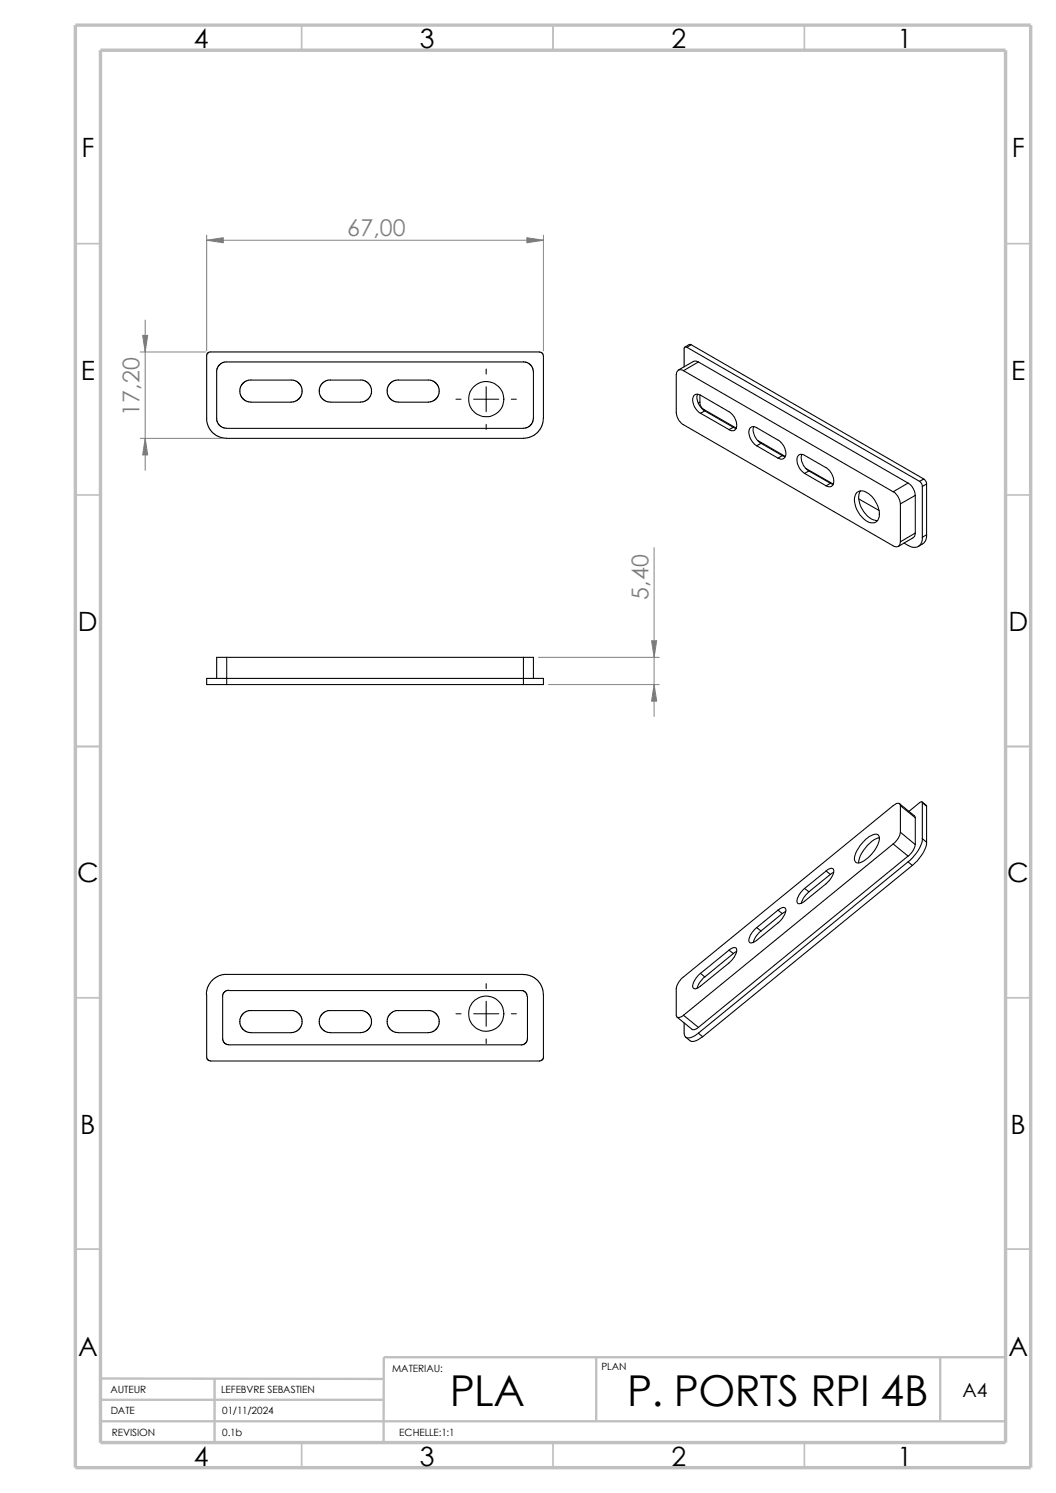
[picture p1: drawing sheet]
<svg xmlns="http://www.w3.org/2000/svg" width="210mm" height="297mm" viewBox="0 0 210 297" stroke-linecap="round" stroke-linejoin="round" font-family="sans-serif">
<g fill="none" stroke="#c0c0c0" stroke-width=".34">
<path d="M60 5v5M110 5v5M160 5v5M15 48.5h5M200 48.5h5M15 98.5h5M200 98.5h5M15 148.5h5M200 148.5h5M15 198.5h5M200 198.5h5M15 248.5h5"/>
<path d="M200 248.5h5M60 287v5M110 287v5M160 287v5"/>
</g>
<path d="M20 231.7v55.3M20 278.5h56.3M20 274.2l56.3 .1M42.7 274.3v12.7M118.6 270v12.7M187 270v12.7M200 270h-123.7v16.9M20 282.7h180" fill="none" stroke="#c0c0c0" stroke-width=".47"/>
<path d="M15 5h190v287h-190zM20 10h180v277h-180z" fill="none" stroke="#c0c0c0" stroke-width=".68" stroke-linecap="butt"/>
<g fill="none" stroke="#000" stroke-width=".21">
<path d="M41.1 70.8l.1-.4 .5-.4h65.6l.6 .3 .2 .5-.1 13.2-.5 1.3-1.1 1.1-1.2 .6-1.1 .2-59.8-.1-1.3-.5-1-.8-.6-1-.3-.8v-13.2M49.9 75.6l-1 .2-.5 .4-.5 .6-.2 .5v.9l.3 .8 .6 .6 .8 .4h8.9l1.1-.6 .7-1.2v-.9l-.3-.7-.6-.6-.9-.4h-8.4M65.7 75.6l-1 .2-.5 .4-.5 .6-.2 .5v.9l.2 .5 .5 .7 .5 .4 1 .2h6.4l.9-.4 .7-.9 .2-.9-.2-1-.5-.6-.6-.4-.5-.2h-6.4M79.2 75.6l-1 .2-.5 .4-.5 .6-.2 .5v.9l.2 .5 .5 .7 .5 .4 1 .2h6.4l.8-.4 .8-.9 .2-.9-.2-1-.5-.6-.6-.4-.5-.2h-6.4M104.1 72l.7 .1 .6 .4 .3 .4 .3 .7 .1 9.6-.1 .7-.6 .8-.6 .4-.7 .1h-59.4l-1.1-.6-.5-1v-9.6M104.1 72h-59.4l-.8 .3-.3 .3-.4 .7-.1 .7M135.9 73.7l41.7 24.1M135.9 73.7a.86 .86 0 0 0-1-.1 .86 .86 0 0 0-.4 .9v7.5a3.1 3.1 0 0 0 1.4 2.5l41.7 24.1a.86 .86 0 0 0 1 .1 .86 .86 0 0 0 .5-.9M136.6 69.1a.33 .33 0 0 0-.4-.1 .33 .33 0 0 0-.1 .4v3.6M136.6 69.1l46.3 26.7M137.5 68.6l-.4-.1-.9 .5M137.5 68.6l-.9 .5"/>
<path d="M137.5 68.6l46.2 26.7M138.7 78.4a3.1 3.1 0 0 0 1.5 3.3M138.9 72l-.9-.2-3.1 1.8M138.9 72l41.7 24.1M138.9 72l-3 1.7M139.2 78.6v1.4M139.2 80a1.66 1.66 0 0 0 .8 1.5M139.2 80l-.3 .2M139.3 82.2a2.94 2.94 0 0 1-1.3-3.5l.6-.3 .7 .2 5.7 3.3a2.98 2.98 0 0 1 1.3 3.5l-.5 .3h-.4l-.4-.2M139.3 82.2l5.7 3.3M140 81.5l-.1 .1M140 81.5l6.4 3.7"/>
<path d="M140.2 81.7l-.9 .5M140.2 81.7l5.6 3.3M145.8 85l.6 .2M145.8 85l-.8 .5M149.9 84.9a3.1 3.1 0 0 0 1.4 3.3M150.5 88.7a2.98 2.98 0 0 1-1.4-3.5l.5-.3 .6 .1 4.5 2.5a2.94 2.94 0 0 1 1.4 3.5l-.7 .4-.7-.3M150.5 88.7l4.2 2.4M150.7 87.6l5.5 3.2M151.3 88.2l-.8 .5M151.3 88.2l4.3 2.4M155.6 90.6l.6 .2M155.6 90.6l-.9 .5"/>
<path d="M159.4 90.4a3.2 3.2 0 0 0 1.5 3.3M160 94.2a3 3 0 0 1-1.3-3.5l.5-.3 .6 .1 4.5 2.5a2.98 2.98 0 0 1 1.3 3.5l-.2 .3-.4 .1-.7-.3M160 94.2l4.3 2.4M160.2 93.2l5.5 3.1M160.9 93.7l-.9 .5M160.9 93.7l4.2 2.4M165.1 96.1l.6 .3M165.1 96.1l-.8 .5M170.4 98a1.85 1.85 0 0 1 2.4 .2 4.7 4.7 0 0 1 1.8 5.2 1.72 1.72 0 0 1-2.7-.1 4.8 4.8 0 0 1-1.8-4.9zM170.8 99.3l4 2.3M171.2 97.7a3.9 3.9 0 0 0 .8 4.3 3.1 3.1 0 0 0 2.5 1.5M177.6 97.8a3.2 3.2 0 0 1 1.5 2.4"/>
<path d="M180.6 96.1a3.1 3.1 0 0 1 1.4 2.5M180.6 96.1l-3 1.7M182 98.6l-2.9 1.6M182 98.6v7.4M182.9 95.8l.4 .4 .1 .6M183.4 96.8v10.1M183.7 95.3l-.8 .5M183.7 95.3l.5 .5 .1 .5M184.3 96.3l-.9 .5M184.3 96.3v10.1M179.1 100.2v7.6M182 106l-.1 .7-.3 .3-3 1.7"/>
<path d="M182 106l-2.9 1.8M183.4 106.9a1.71 1.71 0 0 1-.8 1.8 1.71 1.71 0 0 1-2-.2l-.8-.5M184.3 106.4l-.9 .5M184.3 106.4l-.3 1.3a2.52 2.52 0 0 1-1.4 1M45.1 130.8v5.4M45.1 136.2h59M45.1 130.8h59M45.1 136.2h-4v-1.2h67v1.2h-4M45.1 130.8h-2v4.2M104.1 130.8v5.4M104.1 130.8h2v4.2M178.9 159.9l3 2.4 .1 .4"/>
<path d="M183.4 159.5l.9 .9M183.4 159.7v7.1M183.4 159.7l.9 .7M183.4 159.7a.29 .29 0 0 0-.2-.2 .29 .29 0 0 0-.3 .2l-2.1 1.7M160 176.7l.9 .7M160.9 177.4l-.2 .2a4 4 0 0 0-1.4 2.1M164.3 173.3l-4.3 3.4M164.3 173.3l.8 .6M164.3 173.3a.94 .94 0 0 1 1.5-.3 3.6 3.6 0 0 1-1.5 2.8l-4.3 3.5a1.13 1.13 0 0 1-1.4 .3 3.1 3.1 0 0 1 1.4-2.9M165.1 173.9l-4.2 3.5M165.8 173.5l-.7 .4M172.2 167a2.48 2.48 0 0 1 2.4-.9 1.91 1.91 0 0 1-.1 2.2 6.1 6.1 0 0 1-3.9 3.4 .94 .94 0 0 1-.5-1.6 8.2 8.2 0 0 1 2.1-3.1z"/>
<path d="M174.9 166.7a6.5 6.5 0 0 0-4 4.2l-.1 .8M177.6 167.9l3 2.4M177.6 167.9l-41.7 34.1M179.1 160.3a.54 .54 0 0 0-.4-.5 .54 .54 0 0 0-.6 .2l-42.2 34.4a3.7 3.7 0 0 0-1.4 2.2v5.4a.56 .56 0 0 0 .4 .4 .56 .56 0 0 0 .6-.1l.4-.3M179.1 165.6a3.7 3.7 0 0 1-1.5 2.3M179.1 160.3v5.3M179.1 165.6l2.9 2.4M179.1 160.3l2.9 2.4M180.6 171.4l-41.7 34.1M180.6 170.3l-41.7 34.1M180.6 171.4l.8 .8M181.4 172.2l-41.7 34"/>
<path d="M182 168a3.7 3.7 0 0 1-1.4 2.3M182 162.7v5.3M183.4 166.8a7.1 7.1 0 0 1-2.8 4.6M183.4 166.8l.9 .8M184.3 160.4v7.2M184.3 167.6a7.3 7.3 0 0 1-2.9 4.6M41 197.9l.3-1.5 .6-1.1 1.2-.9 1.4-.6 60.4 .1 1.3 .5 .7 .7 .6 .6 .5 1.4 .1 13.2M41.1 197.9v12.6l.6 .5 65.6 .1 .4-.2 .4-.6M45.5 197.1h58.5l.6 .4 .3 .7M45.5 197l-.7 .2-.3 .3-.2 .7v8.5l.1 .4 .3 .5 .8 .3h58.5l.7-.6 .2-.6v-8.5M139.3 193.6l.9 .8M140.2 194.4a4.4 4.4 0 0 0-1.6 2.2"/>
<path d="M145 189a1.09 1.09 0 0 1 1.4-.4 3.2 3.2 0 0 1-1.4 3l-5.7 4.6a.99 .99 0 0 1-1.5 .2 3.5 3.5 0 0 1 1.5-2.8M145 189l-5.7 4.6M145 189l.8 .7M145.8 189.7l-5.6 4.7M146.5 189.3l-.7 .4M150.5 184.5l.8 .7M151.3 185.2a4.3 4.3 0 0 0-1.5 2.3M154.7 181.1a.99 .99 0 0 1 1.6-.3 3.5 3.5 0 0 1-1.6 2.8l-4.2 3.5a1.07 1.07 0 0 1-1.5 .2 3.4 3.4 0 0 1 1.5-2.8M154.7 181.1l-4.2 3.4M154.7 181.1l.9 .6M155.6 181.7l-4.3 3.5M156.3 181.3l-.7 .4"/>
<path d="M48.4 201.6l1-.6h8.9l.9 .4 .6 .7 .3 .7v.9l-.7 1.1-1.1 .6h-8.9l-1-.5-.5-.7-.2-.5v-.9l.2-.5zM64.2 201.6l1-.6h6.9l.9 .4 .6 .7 .3 .7v.9l-.7 1.1-1.1 .6h-6.9l-1-.5-.5-.7-.2-.5v-.9l.2-.5zM77.7 201.6l1-.6h6.9l.8 .4 .6 .7 .3 .7v.9l-.6 1.1-1.1 .6h-6.9l-1-.5-.5-.7-.2-.5v-.9l.2-.5zM134.7 202.4l3.1 2.5 .7-.2 .4-.3M135.9 202l3 2.4M136.1 203.5v2a.9 .9 0 0 0 1.3 .9l1.5-.9M138.9 205.5l.8 .7M139.7 206.2a2.75 2.75 0 0 1-2.4 .9l-.9-.8"/>
<circle cx="96.7" cy="79.4" r="3.5"/>
<circle cx="96.7" cy="201.7" r="3.5"/>
</g>
<path d="M41.1 47.8h67M41.1 46.8v23M108.1 46.8v23M27.9 70h13M28.9 63.7v29.9M27.9 87.2h16.2M130.1 109v33.5M107.1 130.8h24M109.1 136.2h22" fill="none" stroke="#808080" stroke-width=".2"/>
<g fill="#808080" stroke="#808080" stroke-width=".2">
<path d="M129.6 127.5h1l-.5 3.3z"/>
<path d="M130.1 136.2l.5 3.3h-1z"/>
<path d="M41.1 47.8l3.3-.5v1z"/>
<path d="M104.8 47.3l3.3 .5-3.3 .5z"/>
<path d="M28.4 66.7h1l-.5 3.3z"/>
<path d="M28.9 87.2l.5 3.3h-1z"/>
</g>
<path d="M90.7 79.4h1M94.2 79.4h5M96.7 73.4v1M96.7 76.9v5M101.7 79.4h1M96.7 84.4v1M96.7 195.7v1M96.7 199.2v5M90.7 201.7h1M94.2 201.7h5M96.7 206.7v.9M101.7 201.7h1" fill="none" stroke="#000" stroke-width=".2"/>
<g font-size="8.5">
<text x="89.5" y="279.7">PLA</text>
<text x="124.7" y="279.7">P. PORTS RPI 4B</text>
</g>
<g font-size="5.3">
<text x="38.5" y="9.6">4</text>
<text x="83.5" y="9.6">3</text>
<text x="133.5" y="9.6">2</text>
<text x="178.5" y="9.6">1</text>
<text x="16.2" y="31.3">F</text>
<text x="201.2" y="31.3">F</text>
<text x="16" y="75.6">E</text>
<text x="201.1" y="75.6">E</text>
<text x="15.5" y="125.6">D</text>
<text x="200.6" y="125.6">D</text>
<text x="15.3" y="175.6">C</text>
<text x="200.3" y="175.6">C</text>
<text x="16" y="225.6">B</text>
<text x="201" y="225.6">B</text>
<text x="15.5" y="269.8">A</text>
<text x="200.5" y="269.8">A</text>
<text x="38.5" y="291.6">4</text>
<text x="83.5" y="291.6">3</text>
<text x="133.5" y="291.6">2</text>
<text x="178.5" y="291.6">1</text>
</g>
<g font-size="4.6" fill="#808080">
<text x="69.1" y="46.9">67,00</text>
<text x="27.8" y="82.7" transform="rotate(-90 27.8 82.7)">17,20</text>
<text x="129" y="119.3" transform="rotate(-90 129 119.3)">5,40</text>
</g>
<text font-size="3.9" x="191.4" y="277.9">A4</text>
<g font-size="2">
<text x="78" y="272.9">MATERIAU:</text>
<text x="119.6" y="272.5">PLAN</text>
<text x="22" y="277.1">AUTEUR</text>
<text x="22" y="281.3">DATE</text>
<text x="44" y="277.1">LEFEBVRE SEBASTIEN</text>
<text x="44.2" y="281.3">01/11/2024</text>
<text x="22.2" y="285.6">REVISION</text>
<text x="44.2" y="285.6">0.1b</text>
<text x="79.4" y="285.6">ECHELLE:1:1</text>
</g>
</svg>
